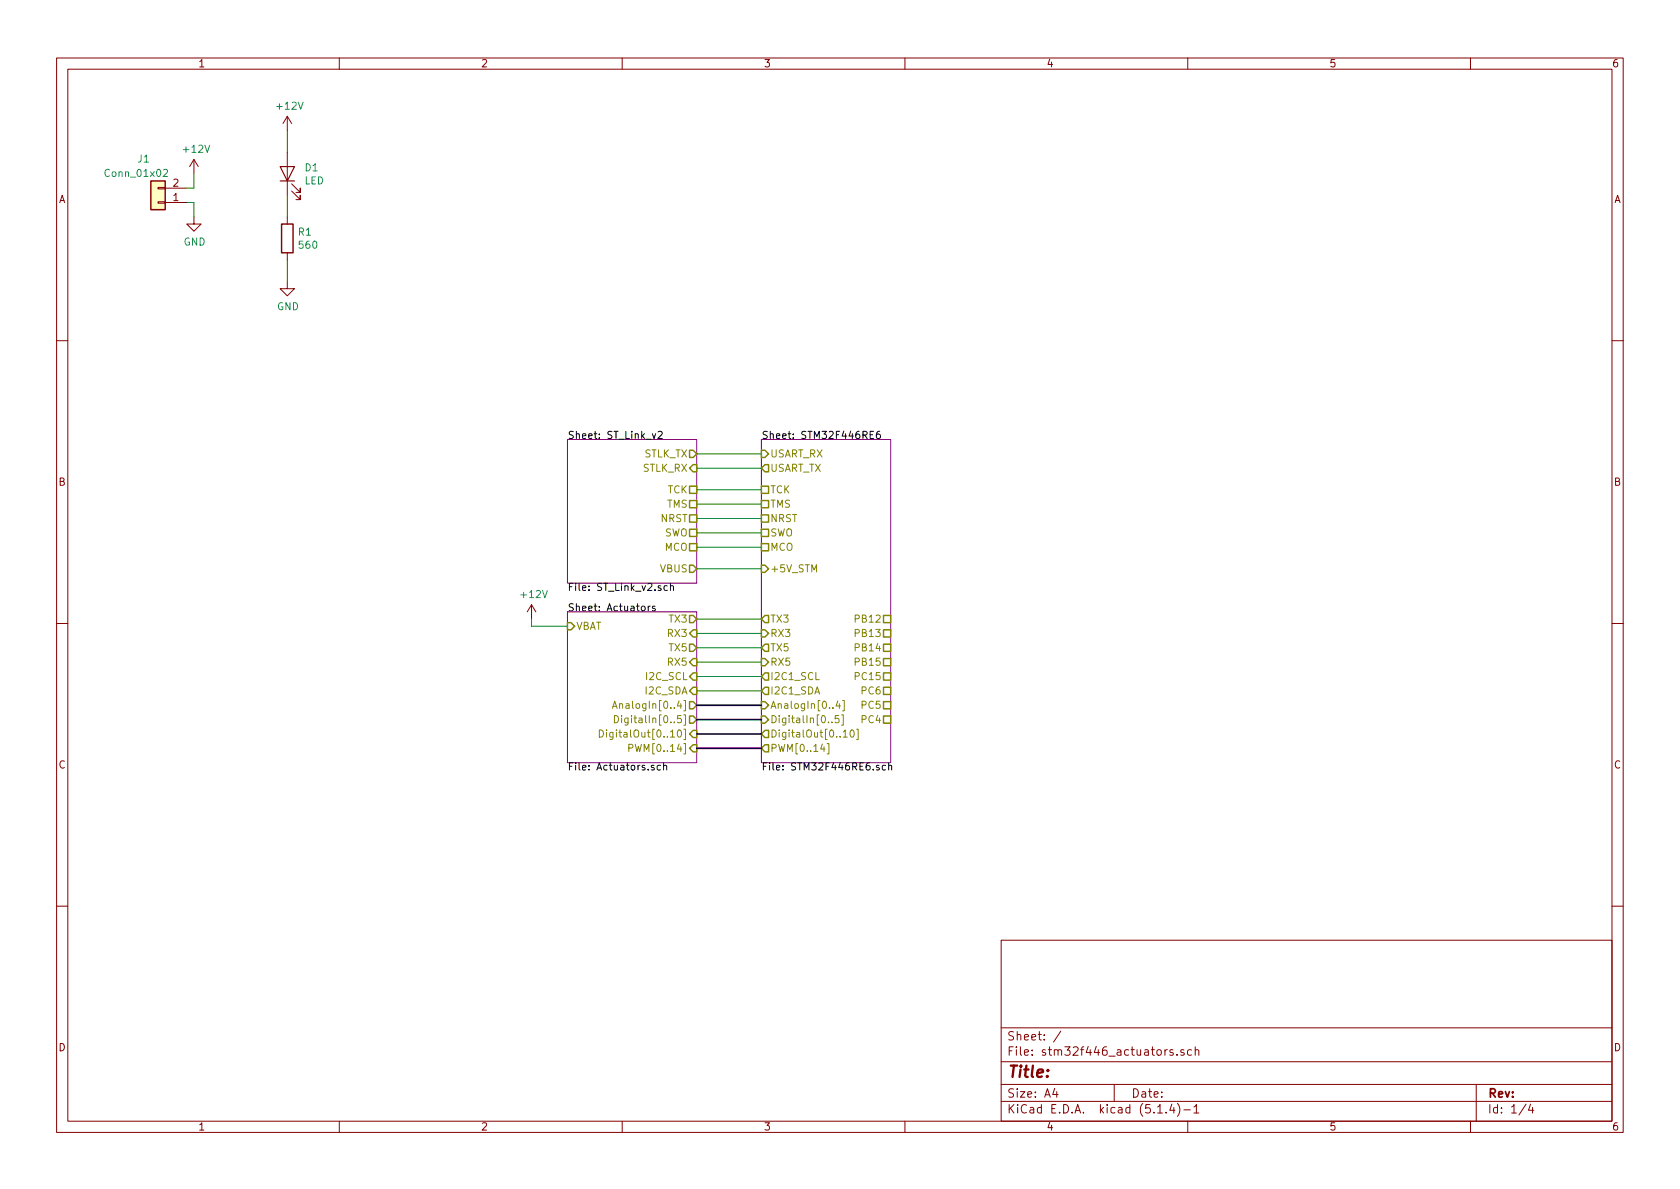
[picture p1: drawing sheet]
EESchema Schematic File Version 4
LIBS:stm32f446_actuators-cache
EELAYER 30 0
EELAYER END
$Descr A4 11693 8268
encoding utf-8
Sheet 1 4
Title ""
Date ""
Rev ""
Comp ""
Comment1 ""
Comment2 ""
Comment3 ""
Comment4 ""
$EndDescr
$Comp
L power:+12V #PWR01
U 1 1
P 1350 1200
F 0 "#PWR01" H 1350 1050 50  0001 C CNN
F 1 "+12V" H 1365 1373 50  0000 C CNN
F 2 "" H 1350 1200 50  0001 C CNN
F 3 "" H 1350 1200 50  0001 C CNN
	1    1350 1200
	1    0    0    -1  
$EndComp
$Comp
L power:GND #PWR02
U 1 1
P 1350 1500
F 0 "#PWR02" H 1350 1250 50  0001 C CNN
F 1 "GND" H 1355 1327 50  0000 C CNN
F 2 "" H 1350 1500 50  0001 C CNN
F 3 "" H 1350 1500 50  0001 C CNN
	1    1350 1500
	1    0    0    -1  
$EndComp
Wire Wire Line
	1350 1500 1350 1400
Wire Wire Line
	1350 1300 1350 1200
$Comp
L Device:LED D1
U 1 1
P 2000 1200
F 0 "D1" V 2039 1083 50  0000 R CNN
F 1 "LED" V 1948 1083 50  0000 R CNN
F 2 "LED_SMD:LED_0805_2012Metric" H 2000 1200 50  0001 C CNN
F 3 "~" H 2000 1200 50  0001 C CNN
	1    2000 1200
	0    -1   -1   0   
$EndComp
$Comp
L Device:R R1
U 1 1
P 2000 1650
F 0 "R1" H 2070 1696 50  0000 L CNN
F 1 "560" H 2070 1605 50  0000 L CNN
F 2 "Resistor_SMD:R_0805_2012Metric" V 1930 1650 50  0001 C CNN
F 3 "~" H 2000 1650 50  0001 C CNN
	1    2000 1650
	1    0    0    -1  
$EndComp
$Comp
L power:GND #PWR04
U 1 1
P 2000 1950
F 0 "#PWR04" H 2000 1700 50  0001 C CNN
F 1 "GND" H 2005 1777 50  0000 C CNN
F 2 "" H 2000 1950 50  0001 C CNN
F 3 "" H 2000 1950 50  0001 C CNN
	1    2000 1950
	1    0    0    -1  
$EndComp
$Comp
L power:+12V #PWR03
U 1 1
P 2000 900
F 0 "#PWR03" H 2000 750 50  0001 C CNN
F 1 "+12V" H 2015 1073 50  0000 C CNN
F 2 "" H 2000 900 50  0001 C CNN
F 3 "" H 2000 900 50  0001 C CNN
	1    2000 900 
	1    0    0    -1  
$EndComp
Wire Wire Line
	2000 1950 2000 1800
Wire Wire Line
	2000 1500 2000 1350
Wire Wire Line
	2000 1050 2000 900 
Wire Wire Line
	1300 1400 1350 1400
Wire Wire Line
	1350 1300 1300 1300
$Comp
L Connector_Generic:Conn_01x02 J1
U 1 1
P 1100 1400
F 0 "J1" H 1200 1100 50  0000 C CNN
F 1 "Conn_01x02" H 1250 1200 50  0000 C CNN
F 2 "Connector_Phoenix_MSTB:PhoenixContact_MSTBA_2,5_2-G-5,08_1x02_P5.08mm_Horizontal" H 1100 1400 50  0001 C CNN
F 3 "~" H 1100 1400 50  0001 C CNN
	1    1100 1400
	-1   0    0    1   
$EndComp
$Sheet
S 3950 3050 900  1000
U 5E649856
F0 "ST_Link_v2" 50
F1 "ST_Link_v2.sch" 50
F2 "STLK_TX" O R 4850 3150 50 
F3 "STLK_RX" I R 4850 3250 50 
F4 "TCK" U R 4850 3400 50 
F5 "TMS" U R 4850 3500 50 
F6 "NRST" U R 4850 3600 50 
F7 "SWO" U R 4850 3700 50 
F8 "MCO" U R 4850 3800 50 
F9 "VBUS" O R 4850 3950 50 
$EndSheet
Wire Wire Line
	4850 3150 5300 3150
Wire Wire Line
	5300 3250 4850 3250
Wire Wire Line
	4850 3400 5300 3400
Wire Wire Line
	5300 3500 4850 3500
Wire Wire Line
	4850 3600 5300 3600
Wire Wire Line
	5300 3700 4850 3700
Wire Wire Line
	4850 3800 5300 3800
Wire Wire Line
	4850 3950 5300 3950
$Comp
L power:+12V #PWR05
U 1 1
P 3700 4300
F 0 "#PWR05" H 3700 4150 50  0001 C CNN
F 1 "+12V" H 3715 4473 50  0000 C CNN
F 2 "" H 3700 4300 50  0001 C CNN
F 3 "" H 3700 4300 50  0001 C CNN
	1    3700 4300
	1    0    0    -1  
$EndComp
Wire Wire Line
	3700 4300 3700 4350
Wire Wire Line
	3700 4350 3950 4350
$Sheet
S 5300 3050 900  2250
U 5E88152D
F0 "STM32F446RE6" 50
F1 "STM32F446RE6.sch" 50
F2 "USART_TX" O L 5300 3250 50 
F3 "USART_RX" I L 5300 3150 50 
F4 "TCK" U L 5300 3400 50 
F5 "NRST" U L 5300 3600 50 
F6 "TMS" U L 5300 3500 50 
F7 "SWO" U L 5300 3700 50 
F8 "MCO" U L 5300 3800 50 
F9 "TX3" O L 5300 4300 50 
F10 "RX3" I L 5300 4400 50 
F11 "DigitalIn[0..5]" I L 5300 5000 50 
F12 "RX5" I L 5300 4600 50 
F13 "TX5" O L 5300 4500 50 
F14 "PWM[0..14]" O L 5300 5200 50 
F15 "I2C1_SDA" O L 5300 4800 50 
F16 "I2C1_SCL" O L 5300 4700 50 
F17 "PB12" U R 6200 4300 50 
F18 "PB13" U R 6200 4400 50 
F19 "PB14" U R 6200 4500 50 
F20 "PB15" U R 6200 4600 50 
F21 "PC15" U R 6200 4700 50 
F22 "PC6" U R 6200 4800 50 
F23 "PC5" U R 6200 4900 50 
F24 "PC4" U R 6200 5000 50 
F25 "DigitalOut[0..10]" O L 5300 5100 50 
F26 "AnalogIn[0..4]" I L 5300 4900 50 
F27 "+5V_STM" I L 5300 3950 50 
$EndSheet
Wire Bus Line
	4850 4900 5300 4900
Wire Bus Line
	5300 5000 4850 5000
Wire Bus Line
	4850 5100 5300 5100
Wire Bus Line
	5300 5200 4850 5200
Wire Wire Line
	4850 4700 5300 4700
Wire Wire Line
	5300 4800 4850 4800
$Sheet
S 3950 4250 900  1050
U 5E667569
F0 "Actuators" 50
F1 "Actuators.sch" 50
F2 "VBAT" I L 3950 4350 50 
F3 "DigitalIn[0..5]" O R 4850 5000 50 
F4 "PWM[0..14]" I R 4850 5200 50 
F5 "I2C_SDA" I R 4850 4800 50 
F6 "I2C_SCL" I R 4850 4700 50 
F7 "TX5" O R 4850 4500 50 
F8 "RX5" I R 4850 4600 50 
F9 "TX3" O R 4850 4300 50 
F10 "RX3" I R 4850 4400 50 
F11 "DigitalOut[0..10]" I R 4850 5100 50 
F12 "AnalogIn[0..4]" O R 4850 4900 50 
$EndSheet
Wire Wire Line
	4850 4300 5300 4300
Wire Wire Line
	5300 4400 4850 4400
Wire Wire Line
	4850 4500 5300 4500
Wire Wire Line
	5300 4600 4850 4600
$EndSCHEMATC
